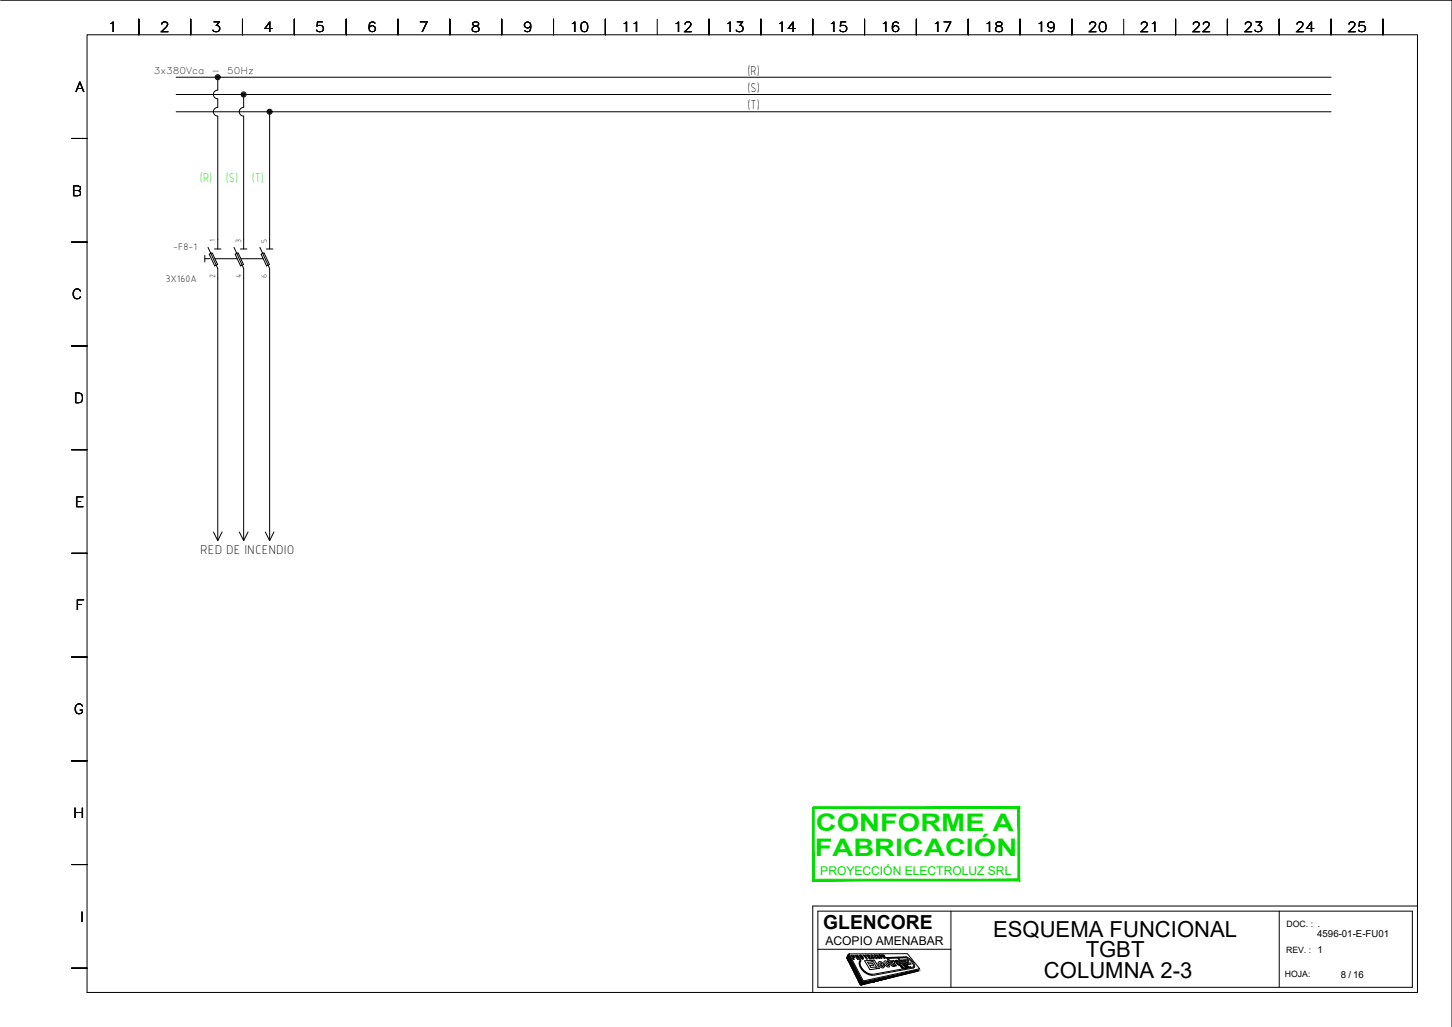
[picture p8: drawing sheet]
<svg xmlns="http://www.w3.org/2000/svg" width="420mm" height="297mm" viewBox="0 0 420 297" stroke-linecap="round" stroke-linejoin="round" font-family="sans-serif">
<g fill="none" stroke="#000" stroke-width=".29">
<path d="M.2 .1h420v296.9M25.2 10.1h385v276.9h-385zM40.2 5.6v4.5M55.2 5.6v4.5M70.2 5.6v4.5M85.2 5.6v4.5M100.2 5.6v4.5M115.2 5.6v4.5M130.2 5.6v4.5M145.2 5.6v4.5M160.2 5.6v4.5M175.2 5.6v4.5"/>
<path d="M190.2 5.6v4.5M205.2 5.6v4.5M220.2 5.6v4.5M235.2 5.6v4.5M250.2 5.6v4.5M265.2 5.6v4.5M280.2 5.6v4.5M295.2 5.6v4.5M310.2 5.6v4.5M325.2 5.6v4.5M340.2 5.6v4.5M355.2 5.6v4.5"/>
<path d="M370.2 5.6v4.5M385.2 5.6v4.5M400.2 5.6v4.5M51 22.3h334.2M51 27.3h334.2M51 32.3h334.2M63 22.3v3.8a1.27 1.27 0 0 0-1.3 1.2 1.27 1.27 0 0 0 1.3 1.3v2.5a1.26 1.26 0 0 0-1.3 1.2 1.26 1.26 0 0 0 1.3 1.3v38.4M70.5 31.1a1.26 1.26 0 0 0-1.3 1.2 1.26 1.26 0 0 0 1.3 1.3M70.5 27.3v3.8M70.5 33.6v38.4M78 32.3v39.7M20.7 40.1h4.5"/>
<path d="M20.7 70h4.5M59.3 74.8h1.4M59.3 73.9v1.9M60.2 71.6l2.8 6v78.8M60.5 73.5l.9-.4 1.6 3.4-.9 .4zM62.1 72h1.8M62.2 74.8h6.5M67.7 71.6l2.8 6v78.8M68 73.5l.9-.4 1.6 3.4-.9 .4zM69.6 72h1.9M69.7 74.8h6.5M75.2 71.6l2.8 6v78.8"/>
<path d="M75.5 73.5l.9-.4 1.6 3.4-.9 .4zM77.1 72h1.9M20.7 100.1h4.5M20.7 130.1h4.5M61.8 153.9l1.2 2.5 1.3-2.5M69.3 153.9l1.2 2.5 1.3-2.5M76.8 153.9l1.2 2.5 1.3-2.5M20.7 160h4.5M20.7 190.1h4.5M20.7 220.1h4.5M20.7 250h4.5M236.7 263.5h172v22.1h-172z"/>
<path d="M236.7 274.6h38.5M245.5 276l4 7.9-.6 .9-3.9-7.8zM245.7 275.9l16.9-.1 3.5 4.4-16.3 3.5zM246.3 276.3h.6a.4 .4 0 0 1 .4 .3 .4 .4 0 0 1-.1 .4h-.3l.3 .5h-.3zM246.6 276.5h.3l.2 .3h-.3zM248.2 276.6l-.2 .2-.2-.4 .4 .3M248.3 277l.4 .5h.3l-.7-1.1-.9-.1 .7 1.2h.3l-.3-.5h.2M248.8 276.2a.95 .95 0 0 1 1 1.2 .95 .95 0 0 1-1-1.2zM249 276.4l.5 .4 .1 .5-.4-.4zM249.7 276.3l.7 .3-.1-.4h.3l.4 1.2h-.3zM250.2 277.9l1.9-.1 .3 .4-1.3 .1 .3 .5 1.1-.1 .3 .5-1.1 .1 .3 .5 1.3-.1 .3 .5-1.9 .3zM250.8 276.2h.7l.1 .2h-.4l.6 .4-.3 .1 .2 .2h.4l.1 .3h-.7z"/>
<path d="M252.4 277.7h.6l1.5 2.4h-.5zM252.6 276.5l-.4-.4a.67 .67 0 0 0 0 .8 .67 .67 0 0 0 .8 .2l-.1-.2-.3 .2-.4-.7 .4 .1M253.5 276.4l-.4-.3a.67 .67 0 0 0 0 .8 .67 .67 0 0 0 .8 .2l-.1-.2M253.5 276.4h-.4l.4 .6 .3-.1M253.6 276.2h.3l.6 1h-.2zM254.4 276.1l.6 .4 .2 .7-.7-.3zM254.5 276.3l.6 .7zM254.6 278.6l.3-.1 .3 .3-.6 .1zM254.8 279.2l.5 .4 .6-.3M255.1 276.2l.8 .5-.4-.5h.2l.7 .9-.8-.5 .4 .5-.2 .1zM255.8 279.1l-.5-.7a.7 .7 0 0 0-1.2 .2l.5 .9a.81 .81 0 0 0 1.3 .1v-.3M255.8 279.1l-1 .1"/>
<path d="M256.7 278.6l-.3-.2a.68 .68 0 0 0 .7 .9l-.1-.4M257.2 278.5l-.3-.3a.68 .68 0 0 0-1.1 .1 1.18 1.18 0 0 0 1.7 1.1l-.1-.6M257.2 278.6h-.4M257.4 278.9h-.4M258 279.2l.6 .3M258.4 278.1l-.5-.2 1.1 1.5h.4l-.6-.9 .2-.2M258.4 278h.1M258.4 278l.2-.2 .4 .5M258.5 279.2l-.8-.9 .2-.1-.2-.3-.2 .1-.3-.5-.4 .1 .3 .4h-.2l1.1 1.3M258.5 279.2l.3 .3h-.2M259 278.3h.1M259.2 277.8a1.22 1.22 0 0 1 1.4 1.4 1.22 1.22 0 0 1-1.4-1.4z"/>
<path d="M259.5 278.1v.1M259.6 278.1h.4l.3 .4a.3 .3 0 0 1 0 .5 .3 .3 0 0 1-.5-.3l-.3-.5M259.6 278.1h-.1M259.9 277.3l.3-.1 1.4 1.9-.3 .1zM260.5 279.3h.4l.1 .2h-.3l.5 .2 .2 .5-.4-.1-.1-.2h.3l-.4-.1zM260.8 277.7h.3l.9 1 .1-.1-.7-.9 .3-.1 1 1.4-.4-.2-.1 .2h-.3zM260.8 279.3h.1M261.5 280l.2 .1zM261.9 277.6h.8l.3 1 .4-.1 .2 .3-.7 .1-.3-1h-.5zM261.9 279.3h-.3l.3 .3 .1-.2M261.9 279.3l.1 .1M262.2 279.6l.4 .4-.6-.3 .3 .3-.2 .1-.6-.9a.39 .39 0 0 1 .4 0 .39 .39 0 0 1 .2 .4h.1"/>
<path d="M262.3 279.1l1.1 .7-.4 .1zM262.5 279.8l.3 .1zM263.3 279.7l.2 .1zM264.5 279.8l-11.4 2.2a3.9 3.9 0 0 1-4.4-3.9l.2-.4 .3 .1a2.8 2.8 0 0 0 1.6 3.5l1.5 .5M264.5 279.8a2.57 2.57 0 0 0-1.5-2.7l-.8-.4-5.7 .3 .1 .2 5.5-.2a3 3 0 0 1 2.2 2.6l-12 2.2M275.2 263.5v22.1M370.2 263.5v22.1M410.2 262.1h-175v24.9M20.7 280h4.5M249.8 284.1l16.1-3.5-.4 .3-16.2 4zM252.3 281.8h.1"/>
<circle cx="63" cy="22.3" r=".73"/>
<circle cx="63" cy="22.3" r=".46"/>
<circle cx="63" cy="22.3" r=".22"/>
<circle cx="70.5" cy="27.3" r=".73"/>
<circle cx="70.5" cy="27.3" r=".46"/>
<circle cx="70.5" cy="27.3" r=".22"/>
<circle cx="78" cy="32.3" r=".73"/>
<circle cx="78" cy="32.3" r=".46"/>
<circle cx="78" cy="32.3" r=".22"/>
</g>
<g fill="#000" stroke="#000" stroke-width=".29">
<path d="M245.5 276l.5 1h-1zM248.6 284.1h.8l-.5 .7zM249.8 284.1l-.5 .7zM249.8 284.1h2.8l-3.2 .7zM264.3 280.9l1.6-.3-.4 .3z"/>
<path d="M245 277l4.5 6.9-3.5-6.9zM245 277l4.5 6.9h-1z"/>
<path d="M248.5 283.9h1zM248.5 283.9l.9 .2z"/>
<path d="M252.6 284.1l12.9-3.2h-1.2zM249.8 284.1l14.5-3.2-11.7 3.2z"/>
</g>
<path d="M235.4 233.3v.5l59.6-.5zM235.4 233.8l59.6-.5-.4 .5zM294.6 233.8l.4 21v-21.5zM294.6 233.8l.4 21-.4-.5zM235.1 254.8h59.9l-.4-.5zM235.1 254.8l.5-.5h59zM235.1 233.6v21.2l.5-.5zM235.1 233.6h.5v20.7z" fill="#0d0" stroke="#0d0" stroke-width=".29"/>
<g font-size="7" fill="#0d0">
<text x="236.1" y="240.5">CONFORME A</text>
<text x="235.8" y="247.5">FABRICACIÓN</text>
</g>
<g font-size="6.4">
<text x="287.4" y="270.9">ESQUEMA FUNCIONAL</text>
<text x="314.2" y="276.9">TGBT</text>
<text x="302.1" y="282.9">COLUMNA 2-3</text>
</g>
<text font-size="5.6" x="238.2" y="268.7">GLENCORE</text>
<g font-size="4">
<text x="31.2" y="9.3">1</text>
<text x="46.2" y="9.3">2</text>
<text x="61.2" y="9.3">3</text>
<text x="76.2" y="9.3">4</text>
<text x="91.2" y="9.3">5</text>
<text x="106.2" y="9.3">6</text>
<text x="121.2" y="9.3">7</text>
<text x="136.2" y="9.3">8</text>
<text x="151.2" y="9.3">9</text>
<text x="164.8" y="9.3">10</text>
<text x="179.8" y="9.3">11</text>
<text x="194.8" y="9.3">12</text>
<text x="209.8" y="9.3">13</text>
<text x="224.8" y="9.3">14</text>
<text x="239.8" y="9.3">15</text>
<text x="254.8" y="9.3">16</text>
<text x="269.8" y="9.3">17</text>
<text x="284.8" y="9.3">18</text>
<text x="299.8" y="9.3">19</text>
<text x="314.8" y="9.3">20</text>
<text x="329.8" y="9.3">21</text>
<text x="344.8" y="9.3">22</text>
<text x="359.8" y="9.3">23</text>
<text x="374.8" y="9.3">24</text>
<text x="389.8" y="9.3">25</text>
<text x="21.8" y="26.6">A</text>
<text x="20.8" y="56.6">B</text>
<text x="20.8" y="86.6">C</text>
<text x="21.4" y="116.6">D</text>
<text x="21.7" y="146.6">E</text>
<text x="21.8" y="176.6">F</text>
<text x="21.4" y="206.6">G</text>
<text x="21.1" y="236.5">H</text>
<text x="23.2" y="266.6">I</text>
</g>
<g font-size="3.9">
<text x="216.3" y="21.6">(R)</text>
<text x="216.3" y="26.6">(S)</text>
<text x="216.3" y="31.6">(T)</text>
<text x="58" y="160.1">RED DE INCENDIO</text>
</g>
<g font-size="3.9" fill="#2eb800">
<text x="57.9" y="52.6">(R)</text>
<text x="65.4" y="52.6">(S)</text>
<text x="72.9" y="52.6">(T)</text>
</g>
<text font-size="3.5" fill="#0d0" x="237.4" y="253">PROYECCIÓN ELECTROLUZ SRL</text>
<text font-size="3.5" x="238.9" y="273.4">ACOPIO AMENABAR</text>
<g font-size="2.9">
<text x="50.1" y="72.4">-F8-1</text>
<text x="47.9" y="81.6">3X160A</text>
</g>
<g font-size="2.8">
<text x="381.2" y="271">4596-01-E-FU01</text>
<text x="388" y="282.7">8 / 16</text>
</g>
<g font-size="2.7">
<text x="44.5" y="21.3">3x380Vca</text>
<text x="61.2" y="21.3">-</text>
<text x="65.7" y="21.3">50Hz</text>
</g>
<g font-size="2.5">
<text x="372.3" y="268.1">DOC. : .</text>
<text x="372.2" y="275.6">REV. : 1</text>
<text x="371.8" y="282.6">HOJA:</text>
</g>
<g font-size="2.3">
<text x="62.3" y="70" transform="rotate(-90 62.3 70)">1</text>
<text x="69.8" y="70.4" transform="rotate(-90 69.8 70.4)">3</text>
<text x="77.3" y="70.4" transform="rotate(-90 77.3 70.4)">5</text>
<text x="62.3" y="80.5" transform="rotate(-90 62.3 80.5)">2</text>
<text x="69.8" y="80.5" transform="rotate(-90 69.8 80.5)">4</text>
<text x="77.3" y="80.5" transform="rotate(-90 77.3 80.5)">6</text>
</g>
</svg>
